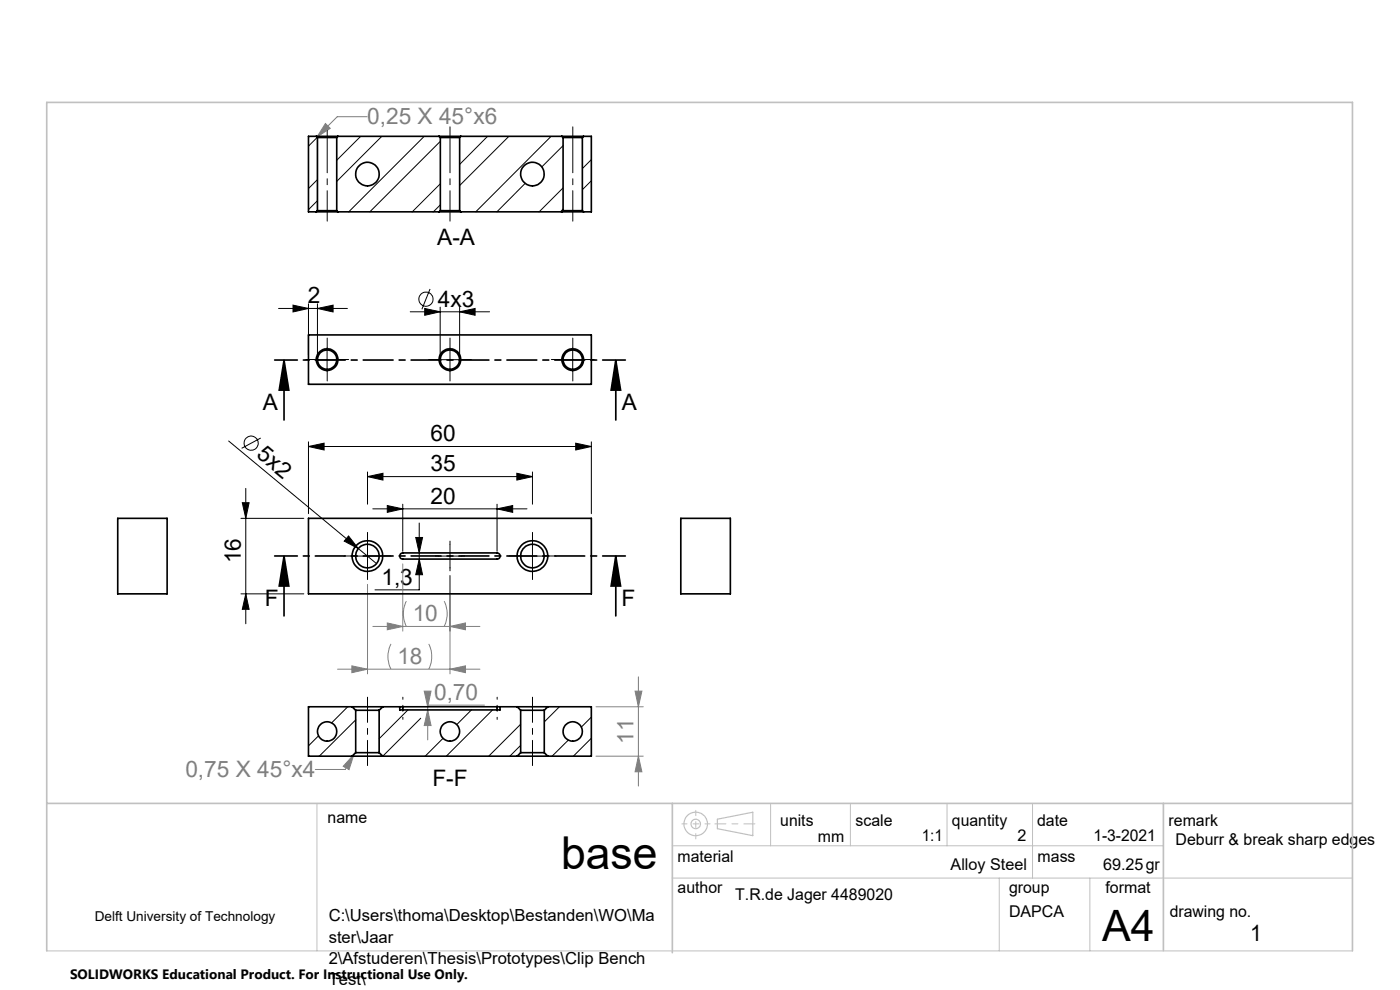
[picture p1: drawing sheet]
<svg xmlns="http://www.w3.org/2000/svg" width="297mm" height="210mm" viewBox="0 0 297 210" stroke-linecap="round" stroke-linejoin="round" font-family="sans-serif">
<g fill="none" stroke="#000" stroke-width=".21">
<path d="M59.1 65.4h14.6M62.2 64.7l3.2 .7-3.2 .8zM65.4 64.4v10.9M66.9 76.3h5M67.3 65.4l3.4-.7v1.5zM67.3 64.4v10.9M69.4 73.8v5M87 66.1h16.9M90.1 65.4l3.3 .7-3.3 .8zM91.2 61.3l-1.7 4.3M93 76.3h4.9M93.4 65.1v10.2"/>
<path d="M95.5 73.8v5M97.5 66.1l3.3-.7v1.5zM97.5 65.1v10.2M119 76.3h5M121.5 73.8v5M48.5 93.5l31.4 26M55.3 92.9l-4 2.2M65.4 94.7l3.4-.7v1.5zM65.4 93.7v15.3M65.4 94.7h60M122.1 94l3.3 .7-3.3 .8zM125.4 93.7v15.3"/>
<path d="M51.1 110h13.4M51.4 106.6h1.4l-.7 3.4zM52.1 103.6v28.7M73.9 113.7l2.1 2.7-3-1.6zM75.5 118h4.9M78 101.1l3.2-.7v1.4zM78 100.1v6.9M78 101.1h35M78 115.5v5M79.1 107.9h32.7M82.2 107.2l3.2 .7-3.2 .8zM85.4 107v9.9"/>
<path d="M88.2 114h1.4l-.7 3.3zM88.9 118.6l.7 3.3h-1.4zM88.9 110.9v14.2h-9.3M93 118h4.9M95.5 115.5v5M105.4 107.9l3.4-.7v1.5zM105.4 107v9.9M109.6 100.4l3.4 .7-3.4 .7zM110.5 118h5M113 100.1v6.9M113 115.5v5M51.1 126h13.4"/>
<path d="M52.1 126l.7 3.2h-1.4z"/>
<circle cx="90.4" cy="63.5" r="1.51"/>
<circle cx="53.3" cy="94" r="1.5"/>
</g>
<path d="M60.3 76.4l1 6.4h-2.1zM60.3 76.4v12.7M130.6 76.4l1.1 6.4h-2.1zM130.6 76.4v12.7M60.3 118l1 6.3h-2.1zM60.3 118v12.7M130.6 118l1.1 6.3h-2.1zM130.6 118v12.7" fill="none" stroke="#000" stroke-width=".35"/>
<g fill="none" stroke="#c0c0c0" stroke-width=".25">
<path d="M152.2 173.8l7.5-1.5v5l-7.5-1.5z"/>
<circle cx="147.6" cy="174.8" r="2.5"/>
<circle cx="147.6" cy="174.8" r="1.01"/>
</g>
<g fill="none" stroke="#808080" stroke-width=".21">
<path d="M69 26.2l1.1 1-2.9 1.9zM77.9 24.8h-6.4l-4.3 4.3M85.4 119.6v14.3M78 124v18.9M79.1 132.9h22.7M82.2 132.1l3.2 .8-3.2 .7zM82.9 136.6a6 6 0 0 0 0 5.3M86.2 127.5a6 6 0 0 0 0 5.4M90.9 136.6a6 6 0 0 1 0 5.3M94.2 127.5a6 6 0 0 1 0 5.4M95.5 132.9l3.2-.8v1.5zM95.5 122.1v20.8"/>
<path d="M71.6 141.9h30.2M74.6 141.2l3.4 .7-3.4 .8zM90 146.6h1.4l-.7 3.3zM90.7 150.6l.7 3.3h-1.4zM95.5 141.9l3.2-.7v1.5zM102.8 149.6h-12.1v7.3M126.4 149.9h10.1M134.7 146.6h1.5l-.8 3.3zM135.4 143.6v23.1M75.1 160l-1.1 3.3-1.2-.7zM75.1 160l-1.9 3.2h-6.3M126.4 160.4h10.1"/>
<path d="M135.4 160.4l.8 3.3h-1.5z"/>
</g>
<g fill="none" stroke="#000" stroke-width=".21" stroke-dasharray="15.2 1.3 1.3 1.3">
<path d="M69.4 26.9v2.3M95.5 26.9v2.3M121.5 26.9v2.3M69.4 46.9v-2.2M95.5 46.9v-2.2M121.5 46.9v-2.2M66.9 76.3h-2M69.4 73.8v-2.1M69.4 78.8v2M71.9 76.3h2.1M93 76.3h-2.1M95.5 73.8v-2.1"/>
<path d="M95.5 78.8v2M98 76.3h2M119 76.3h-2M121.5 73.8v-2.1M121.5 78.8v2M124 76.3h2.1M75.5 117.9h-2.5M78 115.4v-2.5M80.5 117.9h2.5M93 117.9h-.7M95.5 115.4v-.6M98 117.9h.6"/>
<path d="M110.5 117.9h-2.5M113 115.4v-2.5M115.5 117.9h2.5M78 120.4v2.5M95.5 120.4v.7M113 120.4v2.5M78 147.9v2.7M113 147.9v2.7M78 162.4v-2.8M113 162.4v-2.8"/>
</g>
<path d="M69.4 29.2v15.5M95.5 29.2v15.5M121.5 29.2v15.5" fill="none" stroke="#000" stroke-width=".21" stroke-dasharray="15.2 1.3 1.3 1.3" stroke-dashoffset="7.7"/>
<path d="M78 159.6v-9M113 159.6v-9" fill="none" stroke="#000" stroke-width=".21" stroke-dasharray="15.2 1.3 1.3 1.3" stroke-dashoffset="12.6"/>
<path d="M85.5 152.6v-4.7M105.5 152.6v-4.7" fill="none" stroke="#000" stroke-width=".21" stroke-dasharray="15.2 1.3 1.3 1.3" stroke-dashoffset="14.8"/>
<path d="M132.7 76.4h-74.4M132.7 117.9h-74.4" fill="none" stroke="#000" stroke-width=".35" stroke-dasharray="6.3 1.3 1.3 1.3" stroke-dashoffset="1.5"/>
<path d="M144.7 174.8h6M147.6 171.9v6" fill="none" stroke="#c0c0c0" stroke-width=".21" stroke-dasharray="15.2 1.3 1.3 1.3" stroke-dashoffset="14.1"/>
<path d="M151.7 174.8h8.5" fill="none" stroke="#c0c0c0" stroke-width=".21" stroke-dasharray="15.2 1.3 1.3 1.3" stroke-dashoffset="12.9"/>
<path d="M67.2 170.4v31.3M142.6 179.4h104.2M163.5 170.4v9M180.4 170.4v9M200.9 170.4v9M219 170.4v15.9M142.6 186.3h144.3M212 186.3v15.4M231.2 186.3v15.4M9.9 201.7h277" fill="none" stroke="#c0c0c0" stroke-width=".21"/>
<path d="M9.9 170.4h276.8M142.6 170.4v31.7M246.8 170.4v31.3M9.9 201.7v-180h277v180" fill="none" stroke="#c0c0c0" stroke-width=".35"/>
<g fill="#000">
<path d="M73.9 113.7l2.1 2.7-3-1.6z"/>
<path d="M67.3 65.4l3.4-.7v1.5zM62.2 64.7l3.2 .7-3.2 .8z"/>
<path d="M130.6 76.4l1.1 6.4h-2.1zM60.3 76.4l1 6.4h-2.1z"/>
<path d="M65.4 94.7l3.4-.7v1.5zM122.1 94l3.3 .7-3.3 .8zM78 101.1l3.2-.7v1.4zM109.6 100.4l3.4 .7-3.4 .7zM88.2 114h1.4l-.7 3.3zM88.9 118.6l.7 3.3h-1.4zM82.2 107.2l3.2 .7-3.2 .8zM105.4 107.9l3.4-.7v1.5zM90.1 65.4l3.3 .7-3.3 .8zM97.5 66.1l3.3-.7v1.5z"/>
<path d="M130.6 118l1.1 6.3h-2.1zM60.3 118l1 6.3h-2.1z"/>
<path d="M52.1 126l.7 3.2h-1.4zM51.4 106.6h1.4l-.7 3.4z"/>
</g>
<g fill="#808080">
<path d="M82.2 132.1l3.2 .8-3.2 .7zM95.5 132.9l3.2-.8v1.5zM74.6 141.2l3.4 .7-3.4 .8zM95.5 141.9l3.2-.7v1.5zM69 26.2l1.1 1-2.9 1.9zM75.1 160l-1.1 3.3-1.2-.7zM90.7 150.6l.7 3.3h-1.4zM90 146.6h1.4l-.7 3.3z"/>
<path d="M134.7 146.6h1.5l-.8 3.3zM135.4 160.4l.8 3.3h-1.5z"/>
</g>
<g fill="none" stroke="#000" stroke-width=".35">
<path d="M67.1 28.9h4.6M67.1 28.9h-1.7v16h1.7M67.1 28.9l.2 .3M67.3 29.2h4.1M67.3 29.2v15.5M71.4 29.2v15.5M71.7 28.9l-.3 .3M71.7 28.9h21.4M93.1 28.9h4.7M93.1 28.9l.3 .3M93.4 29.2h4.1M93.4 29.2v15.5"/>
<path d="M97.5 29.2v15.5M97.8 28.9h21.4M97.8 28.9l-.3 .3M119.2 28.9h4.6M119.2 28.9l.3 .3M119.5 29.2h4M119.5 29.2v15.5M123.5 29.2v15.5M123.8 28.9h1.6v16h-1.6M123.8 28.9l-.3 .3M67.1 44.9h4.6M67.3 44.7h4.1"/>
<path d="M67.3 44.7l-.2 .2M71.4 44.7l.3 .2M71.7 44.9h21.4M93.1 44.9h4.7M93.4 44.7h4.1M93.4 44.7l-.3 .2M97.5 44.7l.3 .2M97.8 44.9h21.4M119.2 44.9h4.6M119.5 44.7h4M119.5 44.7l-.3 .2M123.5 44.7l.3 .2"/>
<path d="M65.4 71h60v10.5h-60zM25 110h10.5v16h-10.5zM65.4 110h60v16h-60zM84.9 117.6l.5-.3h20a.65 .65 0 0 1 .7 .6 .65 .65 0 0 1-.7 .7h-20l-.5-.3zM144.4 110h10.5v16h-10.5zM74.7 149.9h6.5M74.7 149.9h-9.3v10.5h9.3M74.7 149.9l.8 .8M75.5 159.7h4.9M75.5 150.7h4.9M75.5 159.7l-.8 .7M75.5 150.7v9"/>
<path d="M80.4 159.7l.8 .7M80.4 150.7v9M81.2 149.9h3.6M81.2 149.9l-.8 .8M84.8 149.9h.6M84.8 149.9v.7h21.3v-.7M85.4 149.9h20M85.4 149.9v.7M105.4 149.9h.7M105.4 149.9v.7M106.1 149.9h3.6M109.7 149.9h6.5"/>
<path d="M109.7 149.9l.8 .8M110.5 159.7h5M110.5 150.7h5M110.5 150.7v9M110.5 159.7l-.8 .7M115.5 159.7l.7 .7M115.5 150.7v9M116.2 149.9h9.2v10.5h-9.2M116.2 149.9l-.7 .8M74.7 160.4h6.5M81.2 160.4h28.5M109.7 160.4h6.5"/>
<circle cx="77.9" cy="36.9" r="2.51"/>
<circle cx="112.9" cy="36.9" r="2.51"/>
<circle cx="69.4" cy="76.3" r="2.31"/>
<circle cx="69.4" cy="76.3" r="2.05"/>
<circle cx="95.4" cy="76.3" r="2.31"/>
<circle cx="95.4" cy="76.3" r="2.05"/>
<circle cx="121.5" cy="76.3" r="2.3"/>
<circle cx="121.5" cy="76.3" r="2.04"/>
<circle cx="77.9" cy="118" r="3.3"/>
<circle cx="78" cy="117.9" r="2.5"/>
<circle cx="113" cy="117.9" r="2.5"/>
<circle cx="113" cy="118" r="3.3"/>
<circle cx="69.4" cy="155.2" r="2.05"/>
<circle cx="95.4" cy="155.2" r="2.06"/>
<circle cx="121.5" cy="155.2" r="2.05"/>
</g>
<g fill="none" stroke="#000" stroke-width=".21">
<path d="M67.3 29.1l-1.9 1.9M67.3 38.1l-1.9 1.9M76.5 28.9l-5.1 5.1M81 28.9l-9.6 9.6M90 28.9l-16 16M93.4 39l-5.9 5.9M93.4 30l-14.9 14.9M103.4 28.9l-5.9 6M107.9 28.9l-10.4 10.5M111.4 38.9l-6 6M116.9 28.9l-16 16M119.5 39.9l-5.1 5"/>
<path d="M119.5 30.9l-4.6 4.5M125.4 33.9l-1.9 1.9M125.4 38.3l-1.9 1.9M67.3 42.6l-1.9 1.9M93.4 43.5l-1.5 1.4M119.5 44.3l-.6 .6M67.6 156.1l-2.2 2.1M73.8 149.9l-3.5 3.4M75.5 152.7l-7.8 7.7M86.5 150.6l-6.1 6.1M89.3 152.4l-8.1 8M94 156.6l-3.8 3.8"/>
<path d="M100 150.6l-3.1 3.1M104.5 150.6l-9.8 9.8M110.5 153.6l-6.8 6.8M110.5 158.1l-2.3 2.3M118.7 149.9l-3.2 3.2M120.6 157l-3.5 3.4M125.4 152.1l-2.1 2.1M125.4 156.6l-3.8 3.8"/>
</g>
<text font-size="9.6" x="119" y="184.4">base</text>
<text font-size="9.2" x="233.8" y="199.6">A4</text>
<g font-size="4.8" fill="#808080">
<text x="77.9" y="26.3">0,25 X 45°x6</text>
<text x="87.6" y="131.8">10</text>
<text x="84.3" y="140.9">18</text>
<text x="92.1" y="148.5">0,70</text>
<text x="134.4" y="157.8" transform="rotate(-90 134.4 157.8)">11</text>
<text x="39.3" y="164.8">0,75 X 45°x4</text>
</g>
<g font-size="4.8">
<text x="92.8" y="52">A-A</text>
<text x="65.3" y="64.3">2</text>
<text x="92.9" y="65">4x3</text>
<text x="55.8" y="87.1">A</text>
<text x="131.9" y="87.1">A</text>
<text x="91.3" y="93.6">60</text>
<text x="54.2" y="96.8" transform="rotate(40 54.2 96.8)">5x2</text>
<text x="91.3" y="100">35</text>
<text x="91.3" y="106.9">20</text>
<text x="51.1" y="119.5" transform="rotate(-90 51.1 119.5)">16</text>
<text x="80.9" y="124">1,3</text>
<text x="56.2" y="128.6">F</text>
<text x="131.8" y="128.6">F</text>
<text x="91.7" y="166.6">F-F</text>
<text x="265.2" y="199.7">1</text>
</g>
<g font-size="3.5">
<text x="69.7" y="195.4">C:\Users\thoma\Desktop\Bestanden\WO\Ma</text>
<text x="69.7" y="199.9">ster\Jaar</text>
<text x="69.7" y="204.5">2\Afstuderen\Thesis\Prototypes\Clip Bench</text>
<text x="69.7" y="209">Test\</text>
</g>
<g font-size="3.4">
<text x="69.5" y="174.6">name</text>
<text x="165.5" y="175.2">units</text>
<text x="173.5" y="178.6">mm</text>
<text x="181.5" y="175.2">scale</text>
<text x="195.6" y="178.5">1:1</text>
<text x="201.9" y="175.2">quantity</text>
<text x="215.8" y="178.5">2</text>
<text x="220" y="175.2">date</text>
<text x="231.9" y="178.5">1-3-2021</text>
<text x="247.9" y="175.2">remark</text>
<text x="249.4" y="179.3">Deburr &amp; break sharp edges</text>
<text x="143.7" y="182.8">material</text>
<text x="201.7" y="184.5">Alloy Steel</text>
<text x="220.1" y="182.8">mass</text>
<text x="234" y="184.5">69.25gr</text>
<text x="143.7" y="189.5">author</text>
<text x="156" y="191">T.R.de Jager 4489020</text>
<text x="214.1" y="189.5">group</text>
<text x="234.5" y="189.5">format</text>
<text x="214.1" y="194.5">DAPCA</text>
<text x="248.1" y="194.5">drawing no.</text>
</g>
<g font-size="2.9">
<text x="20.1" y="195.4">Delft University of Technology</text>
<text x="14.9" y="207.6">SOLIDWORKS Educational Product. For Instructional Use Only.</text>
</g>
</svg>
